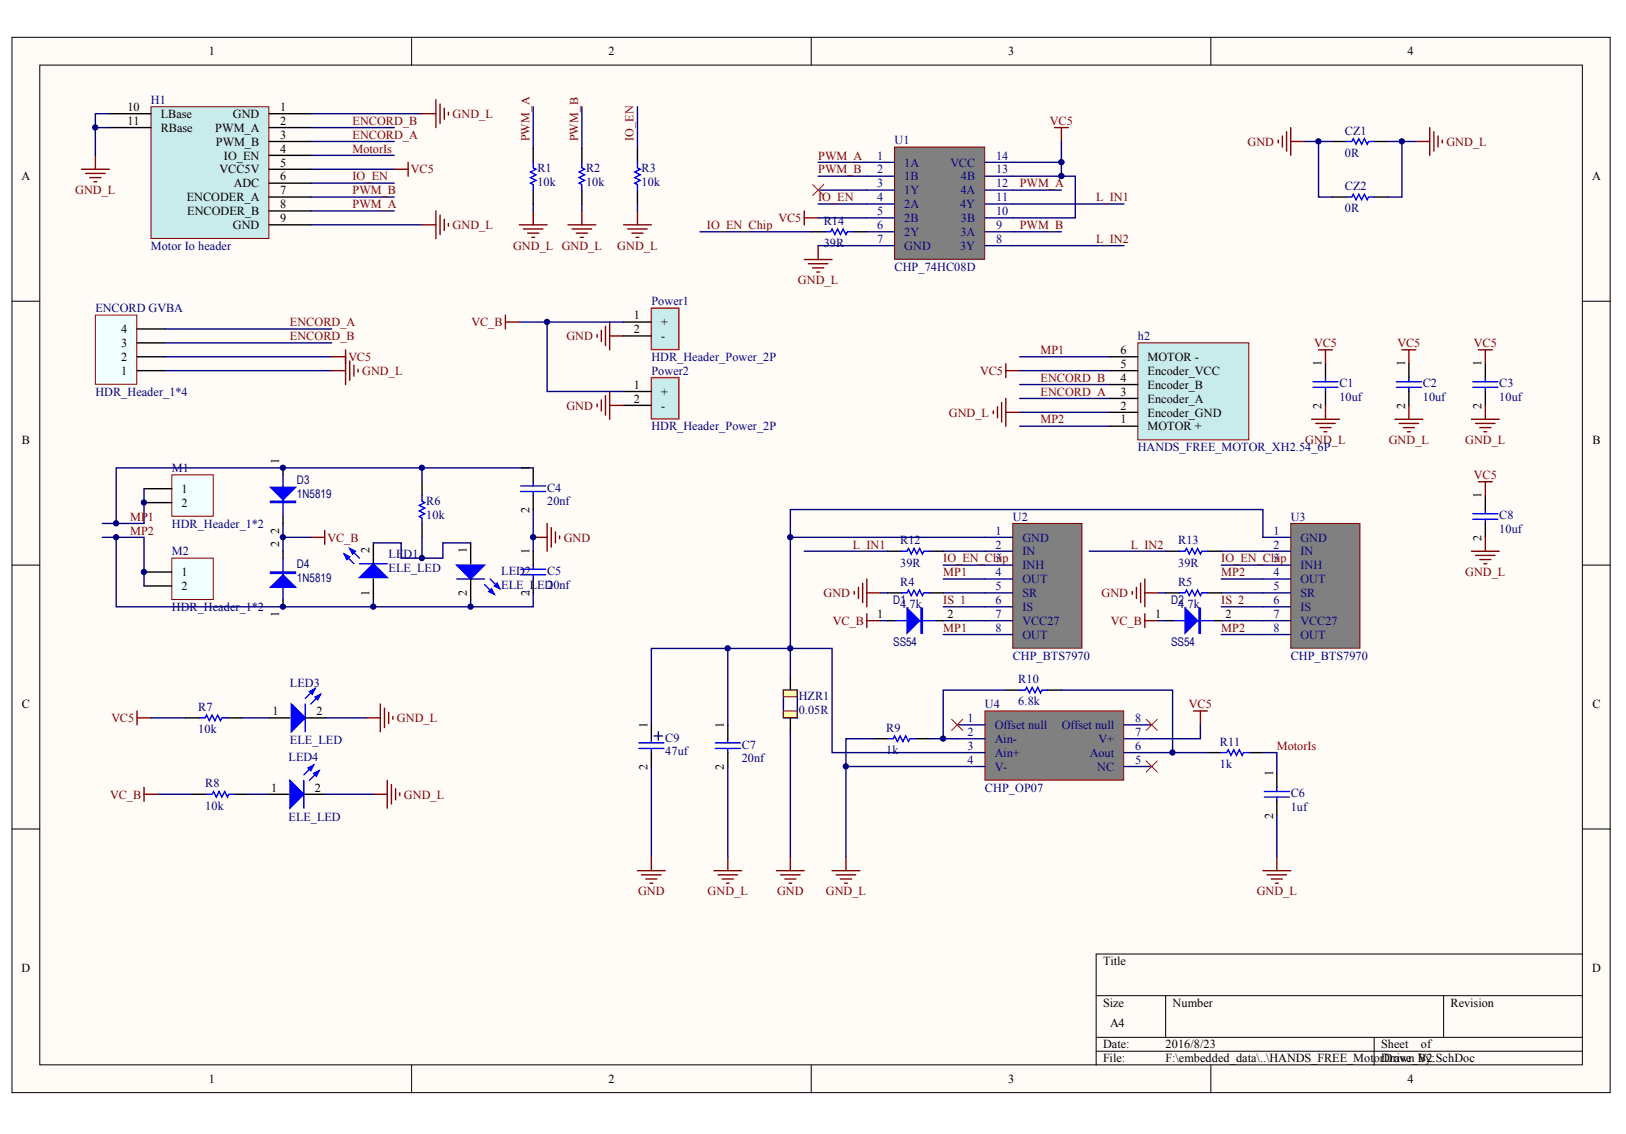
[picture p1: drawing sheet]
# Altium project HANDS_FREE_MotorDrive_V2.PrjPCB
1 sheet, 45 parts. Net scope: global (net labels, ports and power ports of the same name join across sheets).
Board file: HANDS_FREE_MotorDrive_V2.PcbDoc

## Sheet HANDS_FREE_MotorDrive_V2.SchDoc
size A4

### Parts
C1  10uf  [ELE_0603_P]
C2  10uf  [ELE_0603_P]
C3  10uf  [ELE_0603_P]
C4  20nf  [ELE_0603_P]
C5  20nf  [ELE_0603_P]
C6  1uf  [ELE_0603_P]
C7  20nf  [ELE_0603_P]
C8  10uf  [ELE_0603_P]
C9  47uf  [ELE_CAP_DV_5*X]
CZ1  0R  [ELE_0603_P]
CZ2  0R  [ELE_0603_P]
D1  SS54  [ELE_D1206]
D2  SS54  [ELE_D1206]
D3  1N5819  [ELE_SOD-323]
D4  1N5819  [ELE_SOD-323]
ENCORD_GVBA  HDR_Header_1*4  [HDR_Header_2.54_PH_1*4]
H1  Motor Io header  [HDR_Molex_PH_1.25_9P]
h2  HANDS_FREE_MOTOR_XH2.54_6P  [HDR_Header_XH2.54_DH_1*6]
HZR1  0.05R  [ELE_2512_P]
LED1  ELE_LED  [ELE_0603极性_P]
LED2  ELE_LED  [ELE_0603极性_P]
LED3  ELE_LED  [ELE_0603极性_P]
LED4  ELE_LED  [ELE_0603极性_P]
M1  HDR_Header_1*2  [HDR_H_PH_2P]
M2  HDR_Header_1*2  [HDR_H_PH_2P]
Power1  HDR_Header_Power_2P  [HDR_MOLEX_POWER5557_DH_2P]
Power2  HDR_Header_Power_2P  [HDR_MOLEX_POWER5557_DH_2P]
R1  10k  [ELE_0603_P]
R2  10k  [ELE_0603_P]
R3  10k  [ELE_0603_P]
R4  4.7k  [ELE_0603_P]
R5  4.7k  [ELE_0603_P]
R6  10k  [ELE_0603_P]
R7  10k  [ELE_0603_P]
R8  10k  [ELE_0603_P]
R9  1k  [ELE_0603_P]
R10  6.8k  [ELE_0603_P]
R11  1k  [ELE_0603_P]
R12  39R  [ELE_0603_P]
R13  39R  [ELE_0603_P]
R14  39R  [ELE_0603_P]
U1  CHP_74HC08D  [CHP_SOP_14P]
U2  CHP_BTS7970  [CHP_BTS7970_P-TO-263_7]
U3  CHP_BTS7970  [CHP_BTS7970_P-TO-263_7]
U4  CHP_OP07  [CHP_SOP_8P]

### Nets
GND: C4.2 C5.1 C9.2 CZ1.1 CZ2.1 HZR1.2 Power1.2(-) Power2.2(-) R4.1 R5.1
GND_L: C1.2 C2.2 C3.2 C6.2 C7.2 C8.2 CZ1.2 CZ2.2 ENCORD_GVBA.1 H1.1(GND) H1.9(GND) H1.10(LBase) H1.11(RBase) h2.2(Encoder_GND) LED3.2 LED4.2 R1.2 R2.2 R3.2 R9.1 U1.7(GND) U4.4(V-)
VC5: C1.1 C2.1 C3.1 C8.1 ENCORD_GVBA.2 H1.5(VCC5V) h2.5(Encoder_VCC) R7.2 U1.5(2B) U1.10(3B) U1.13(4B) U1.14(VCC) U4.7(V+)
VC_B: D1.1 D2.1 D3.2 D4.2 Power1.1(+) Power2.1(+) R8.2
ENCORD_A: ENCORD_GVBA.4 H1.3(PWM_B) h2.3(Encoder_A)
ENCORD_B: ENCORD_GVBA.3 H1.2(PWM_A) h2.4(Encoder_B)
IO_EN: H1.6(ADC) R3.1 U1.4(2A)
IO_EN_Chip: R14.1 U2.3(INH) U3.3(INH)
IS_1: U2.6(IS)
IS_2: U3.6(IS)
L_IN1: R12.1 U1.11(4Y)
L_IN2: R13.1 U1.8(3Y)
MotorIs: C6.1 H1.4(IO_EN) R11.2
MP1: C4.1 D3.1 h2.6(MOTOR_-) M1.1 M1.2 R6.2 U2.4(OUT) U2.8(OUT)
MP2: C5.2 D4.1 h2.1(MOTOR_+) LED1.1 LED2.2 M2.1 M2.2 U3.4(OUT) U3.8(OUT)
PWM_A: H1.8(ENCODER_B) R1.1 U1.1(1A) U1.12(4A)
PWM_B: H1.7(ENCODER_A) R2.1 U1.2(1B) U1.9(3A)
NetC7_1: C7.1 C9.1 HZR1.1 U2.1(GND) U3.1(GND) U4.3(Ain+)
NetD1_2: D1.2 U2.7(VCC27)
NetD2_2: D2.2 U3.7(VCC27)
NetLED1_2: LED1.2 LED2.1 R6.1
NetLED3_1: LED3.1 R7.1
NetLED4_1: LED4.1 R8.1
NetR4_2: R4.2 U2.5(SR)
NetR5_2: R5.2 U3.5(SR)
NetR9_2: R9.2 R10.1 U4.2(Ain-)
NetR10_2: R10.2 R11.1 U4.6(Aout)
NetR12_2: R12.2 U2.2(IN)
NetR13_2: R13.2 U3.2(IN)
NetR14_2: R14.2 U1.6(2Y)

Not connected (* = marked no-connect by the designer): U1 3(1Y)*; U4 1(Offset_null)* 5(NC)* 8(Offset_null)*
